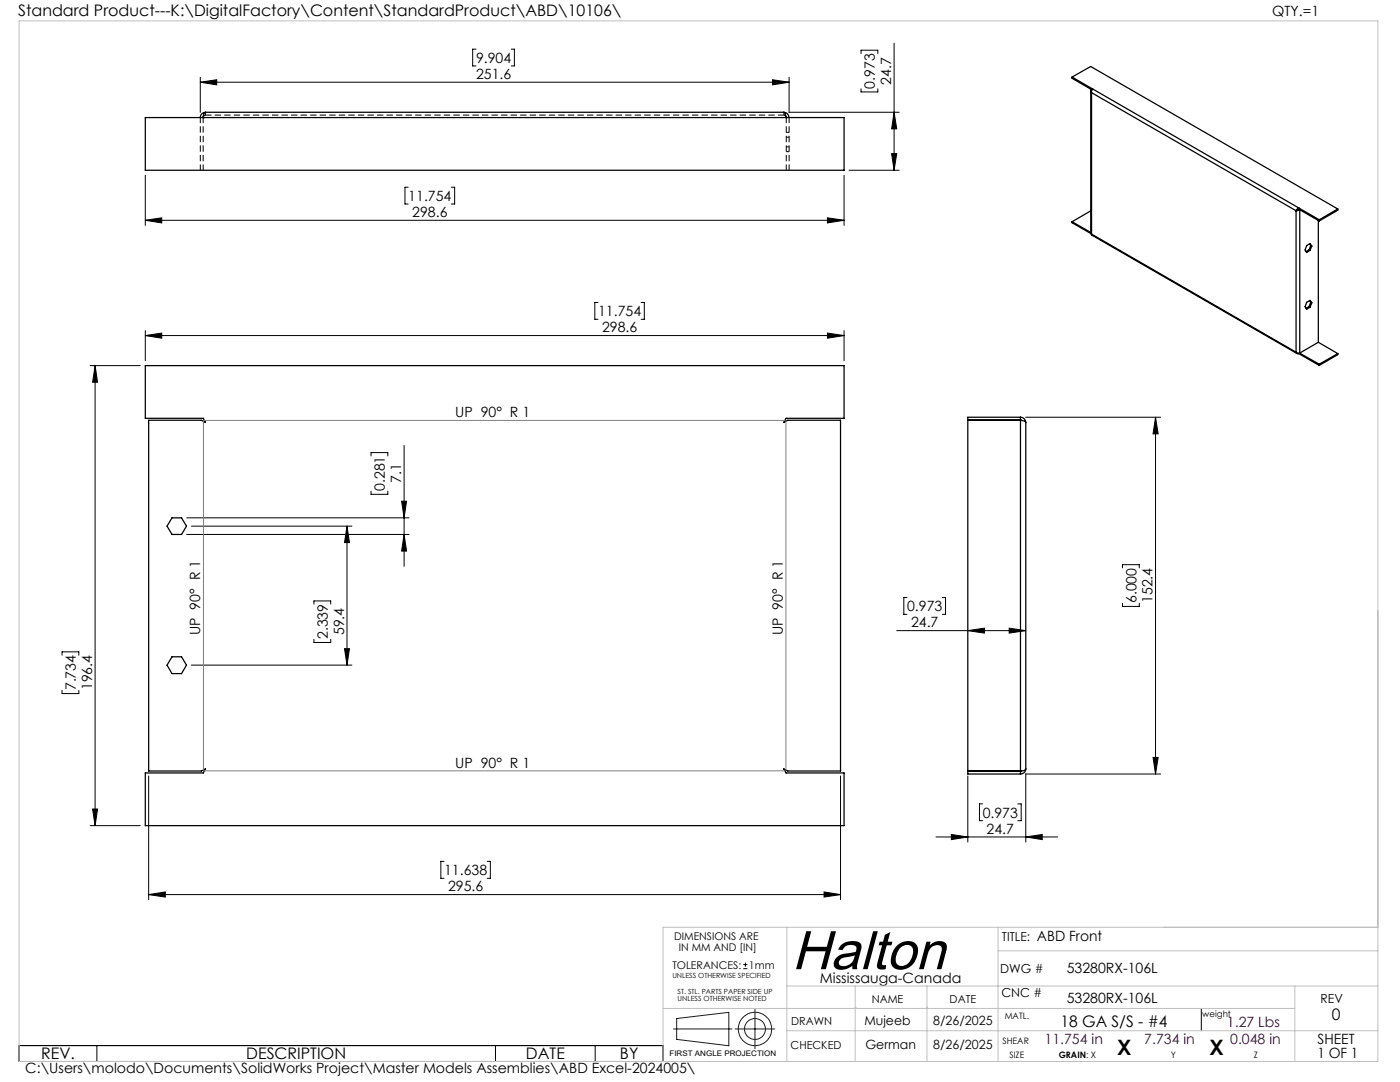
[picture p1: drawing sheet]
<svg xmlns="http://www.w3.org/2000/svg" width="279mm" height="216mm" viewBox="0 0 279 216" stroke-linecap="round" stroke-linejoin="round" font-family="sans-serif">
<g fill="none" stroke="#000" stroke-width=".25">
<path d="M214 15.4l49.3 28.5M214 15.4l3.7-2.1 49.3 28.4M214 15.4v.2l3.8 2.3M217.7 18.2v28.4M217.8 17.9l-.1 .2 .1 .4M217.8 17.9h.1M217.8 18.5l40.9 23.6M217.8 18.5v28.2M218.1 17.7l-.3 .4v.4M29 23.5h139.5v10.5h-139.5zM40.6 23.2l-.1 .3M40.6 23.5h.1"/>
<path d="M41 22.4l-.4 .4v.7M41 22.4a1.02 1.02 0 0 0-1 1.1M41 22.4h115.4M156.4 22.4l.3 .4 .2 .7M156.4 22.4a1.06 1.06 0 0 1 1.1 1.1M156.8 23.2l.1 .3M156.9 23.5h.1M214 44.2v.2l3.7 2.2M214 44.2l3.7 2.2M217.7 42.1l-3.7 2.1M217.7 42.1h.1M217.7 46.6l.1 .1"/>
<path d="M217.8 46.7v.2l41.1 23.7M217.8 46.7l40.9 23.6M258.7 42.1v28.2M258.9 41.9l-.2 .2M259.2 41.7l-.3 .2M259.2 41.7v-.2l-.5 .6M259.2 41.7h.1M259.2 41.7l4.1 2.4M259.2 41.7l.2 .2M259.4 41.9l-.7 .2M259.4 41.8v28.6M261.3 49.8l.1 .2"/>
<path d="M261.3 49.8l-.6 .4M261.4 48.6l.2 .4M261.4 60l.2 .3M261.6 49l.2 .1M261.6 49l-.3 .8M261.8 49.1l-.4 .9M261.8 49.1l-.4-.5-.6 .4-.3 .9 .3 .5 .6-.4M263.1 44v24.3M263.3 43.9v.2M267 41.7l-3.7 2.2M267 41.7v.2l-3.7 2.2M29 73h139.5v10.5h-11.6l-.5 .8 .8-.4h10.5v69.9h-10.5l-.8-.4 .5 .8h11.6v10.5h-139.5v-10.5h11.6l.4-.8-.8 .4h-10.5v-69.9h10.5l.8 .4-.4-.8h-11.6z"/>
<path d="M258.7 70.3l.2 .1h.5M258.7 70.3l.2 .3h.3M259.2 70.5v.1M259.2 70.6l4.1 2.3M259.4 70.4l3.9 2.3M261.3 61.2l.1 .1M261.3 61.2l-.6 .3M261.6 60.3l.2 .1M261.6 60.3l-.3 .9M261.8 60.4l-.4-.5-.6 .4-.3 .9 .3 .5 .6-.4M261.8 60.4l-.4 .9M263.1 68.3l-3.7 2.1"/>
<path d="M263.1 68.3l3.9 2.3M263.3 72.7v.2M267 70.6v.2l-3.7 2.1M267 70.6l-3.7 2.1M193.1 83.8l10.8 .1M193.1 83.9h10.6M203.7 83.9l.7 .1 .3 .3M203.7 83.3a1.02 1.02 0 0 1 1 1M203.7 83.9h.1M203.7 83.3h-10.6v71.1h10.6M203.7 83.3v71.1M204.7 84.3v69.1"/>
<path d="M34.3 103.3h1.9l1 1.7-1 1.6h-1.9l-1-1.6zM34.3 131.1h1.9l1 1.6-1 1.7h-1.9l-1-1.7zM193.1 153.8h10.6M203.7 153.8h.1M203.9 153.8l-.2 .1M204.7 153.4l-.3 .3-.7 .1M204.7 153.4a1.06 1.06 0 0 1-1 1"/>
</g>
<path d="M40.6 23.4h.1M156.9 23.4h.1" fill="none" stroke="#000" stroke-width=".2" stroke-dasharray="1.3 .6"/>
<path d="M41 23l-.4 .2M41 22.4v.6M156.4 22.4v.6M156.9 23.2l-.5-.2M157.5 27.4h-.6M157.5 29.3h-.6M157.5 30.3h-.6M157.5 26.4h-.6" fill="none" stroke="#000" stroke-width=".2" stroke-dasharray="1.3 .6" stroke-linecap="butt"/>
<path d="M40 23.4v10.5M40.5 23.4v10.5M41 23h115.4M156.9 23.4v10.5M157.5 23.4v10.5" fill="none" stroke="#000" stroke-width=".2" stroke-dasharray="1.3 .6" stroke-dashoffset=".1" stroke-linecap="butt"/>
<path d="M156.4 23l.3 .1 .2 .3" fill="none" stroke="#000" stroke-width=".2" stroke-dasharray="1.3 .6" stroke-dashoffset=".3" stroke-linecap="butt"/>
<path d="M40.6 23.4l.1-.3 .3-.1" fill="none" stroke="#000" stroke-width=".2" stroke-dasharray="1.3 .6" stroke-dashoffset=".4" stroke-linecap="butt"/>
<g fill="none" stroke="#000" stroke-width=".2">
<path d="M40 16.4l3.3-.5v1zM40 15.4v7M40 16.4h117.5M95 9.8h-.7v3.4h.7M102 9.8h.7v3.4h-.7M154.2 15.9l3.3 .5-3.3 .5zM157.5 15.4v7M171.8 10.7v-.7h3.4v.7M171.8 17.7v.6h3.4v-.6M178.4 8.6v25.4M29 35v10M81.5 37.4h-.7v3.3h.7"/>
<path d="M90.1 37.4h.6v3.3h-.6M157.4 22.4h22.1M168.5 35v10M169.4 34h10.1M177.9 30.7h1.1l-.6 3.3zM178.4 22.4l.6 3.3h-1.1zM29 44l3.3-.5v1zM29 44h139.5M165.1 43.5l3.4 .5-3.4 .5zM18 73h10M19 73l.5 3.3h-1zM19 73v91.7"/>
<path d="M29 67l3.3-.5v1zM29 66v6M29 67h139.5M119.3 60.4h-.6v3.3h.6M128 60.4h.6v3.3h-.6M165.1 66.5l3.4 .5-3.4 .5zM168.5 66v6M74 91v-.7h3.4v.7M74 98v.6h3.4v-.6M80.6 88.9v24.1M204.7 83.3h26.9M230.6 83.3l.5 3.3h-1z"/>
<path d="M230.6 83.3v71.1M37.3 106.6h44.3M37.3 103.3h44.3M38.2 105h32M69.3 105l.4 3.3h-.9zM69.3 105v27.7M80.2 100h.9l-.5 3.3zM80.6 106.6l.5 3.4h-.9zM181 119.2h-.6v3.4h.6M188.1 119.2h.6v3.4h-.6M224 113.3v-.6h3.4v.6M12.4 130.7v-.6h3.3v.6"/>
<path d="M12.4 137.8v.6h3.3v-.6M38.2 132.7h32M62.7 120.5v-.6h3.3v.6M62.7 127.6v.6h3.3v-.6M68.8 129.4h.9l-.4 3.3zM179 125.8h25.7M193.1 125.8l3.4-.5v1zM201.4 125.3l3.3 .5-3.3 .5zM224 120.4v.6h3.4v-.6M29.7 154.8v24.7M167.7 154.8v24.7M193.1 154.8v13.2"/>
<path d="M204.7 154.4h26.9M204.7 154.4v13.6M230.1 151.1h1l-.5 3.3zM18 164.7h10M18.5 161.4h1l-.5 3.3zM29.7 178.5l3.3-.5v1zM29.7 178.5h138M88.6 171.9h-.6v3.4h.6M97.2 171.9h.7v3.4h-.7M164.5 178l3.2 .5-3.2 .5zM186.8 167h24.3M189.9 166.5l3.2 .5-3.2 .5z"/>
<path d="M196.1 160.4h-.6v3.4h.6M203.1 160.4h.7v3.4h-.7M204.7 167l3.3-.5v1zM148.3 193.3h.9M148.3 192.5h.9M148.8 192.1v.8M3.8 208.6h128.5v3.2h-128.5zM19.3 208.6v3.2M98.9 208.6v3.2M118.8 208.6v3.2M239.7 201.2v4.5"/>
</g>
<g fill="none" stroke="#191924" stroke-width=".2">
<path d="M134.4 205.3h11.7M135 203.2l10.5-1.2v6.7l-10.5-1.3zM146.7 205.3h7.9M150.7 201.4v7.9"/>
<circle cx="150.7" cy="205.3" r="2.09"/>
<circle cx="150.7" cy="205.3" r="3.3"/>
</g>
<path d="M40.6 84.1v69.5M40.8 83.9h115.8M156.8 84.1v69.5M40.8 153.8h115.8" fill="none" stroke="#808080" stroke-width=".2"/>
<path d="M3.8 4.2h271.2v207.6h-271.2zM157 196.7h118M157 185v26.8M170.7 196.7v15.1M185 196.7v15.1M199.2 185v26.8M199.2 189.7h75.8M258.4 196.7v15.1M275 185h-142.7v26.8M132.3 201.2h126.1M157 205.7h118M170.7 201h.1" fill="none" stroke="#c0c0c0" stroke-width=".2"/>
<g fill="#000">
<path d="M178.4 22.4l.6 3.3h-1.1zM177.9 30.7h1.1l-.6 3.3z"/>
<path d="M29 44l3.3-.5v1zM165.1 43.5l3.4 .5-3.4 .5zM40 16.4l3.3-.5v1zM154.2 15.9l3.3 .5-3.3 .5z"/>
<path d="M19 73l.5 3.3h-1zM18.5 161.4h1l-.5 3.3z"/>
<path d="M29 67l3.3-.5v1zM165.1 66.5l3.4 .5-3.4 .5zM29.7 178.5l3.3-.5v1zM164.5 178l3.2 .5-3.2 .5z"/>
<path d="M230.6 83.3l.5 3.3h-1zM230.1 151.1h1l-.5 3.3z"/>
<path d="M80.6 106.6l.5 3.4h-.9zM80.2 100h.9l-.5 3.3zM68.8 129.4h.9l-.4 3.3zM69.3 105l.4 3.3h-.9z"/>
<path d="M204.7 167l3.3-.5v1zM189.9 166.5l3.2 .5-3.2 .5zM201.4 125.3l3.3 .5-3.3 .5zM193.1 125.8l3.4-.5v1z"/>
</g>
<text font-size="11" x="158" y="193.4">Halton</text>
<g font-size="4.2">
<text x="223" y="210.4">X</text>
<text x="241.4" y="210.4">X</text>
</g>
<g font-size="3.2">
<text x="3.6" y="3.3">Standard Product---K:\DigitalFactory\Content\StandardProduct\ABD\10106\</text>
<text x="265.8" y="203.5">0</text>
<text x="211.6" y="204.9">18 GA S/S - #4</text>
<text x="8.2" y="211.4">REV.</text>
<text x="49.2" y="211.4">DESCRIPTION</text>
<text x="105" y="211.4">DATE</text>
<text x="123.7" y="211.4">BY</text>
</g>
<g font-size="2.8">
<text x="253.9" y="3.3">QTY.=1</text>
<text x="95" y="12.5">9.904</text>
<text x="95" y="15.8">251.6</text>
<text x="174.6" y="17.7" transform="rotate(-90 174.6 17.7)">0.973</text>
<text x="177.9" y="16.9" transform="rotate(-90 177.9 16.9)">24.7</text>
<text x="81.5" y="40.1">11.754</text>
<text x="82.3" y="43.3">298.6</text>
<text x="119.4" y="63.1">11.754</text>
<text x="120.2" y="66.3">298.6</text>
<text x="90.9" y="83.2">UP 90° R 1</text>
<text x="76.8" y="98" transform="rotate(-90 76.8 98)">0.281</text>
<text x="80.1" y="96.4" transform="rotate(-90 80.1 96.4)">7.1</text>
<text x="181" y="122">0.973</text>
<text x="181.8" y="125.2">24.7</text>
<text x="226.8" y="120.3" transform="rotate(-90 226.8 120.3)">6.000</text>
<text x="230" y="120.3" transform="rotate(-90 230 120.3)">152.4</text>
<text x="40" y="126.7" transform="rotate(-90 40 126.7)">UP 90° R 1</text>
<text x="65.4" y="127.6" transform="rotate(-90 65.4 127.6)">2.339</text>
<text x="68.7" y="126.8" transform="rotate(-90 68.7 126.8)">59.4</text>
<text x="156.2" y="126.7" transform="rotate(-90 156.2 126.7)">UP 90° R 1</text>
<text x="15.1" y="137.7" transform="rotate(-90 15.1 137.7)">7.734</text>
<text x="18.4" y="137.7" transform="rotate(-90 18.4 137.7)">196.4</text>
<text x="90.9" y="153.2">UP 90° R 1</text>
<text x="196.1" y="163.1">0.973</text>
<text x="196.9" y="166.4">24.7</text>
<text x="88.6" y="174.6">11.638</text>
<text x="89.4" y="177.9">295.6</text>
<text x="206.9" y="187.8">ABD Front</text>
<text x="163.6" y="196.1">Mississauga-Canada</text>
<text x="212.9" y="194.1">53280RX-106L</text>
<text x="212.9" y="200.1">53280RX-106L</text>
<text x="263" y="208.3">SHEET</text>
<text x="5" y="214.1">C:\Users\molodo\Documents\SolidWorks Project\Master Models Assemblies\ABD Excel-2024005\</text>
<text x="262.9" y="211.1">1 OF 1</text>
</g>
<g font-size="2.8" fill="#400040">
<text x="208.5" y="208.3">11.754 in</text>
<text x="228.4" y="208.3">7.734 in</text>
<text x="244.9" y="204.9">1.27 Lbs</text>
<text x="245.5" y="208.3">0.048 in</text>
</g>
<g font-size="2.5">
<text x="200" y="187.8">TITLE:</text>
<text x="199.6" y="194.1">DWG #</text>
<text x="199.9" y="198.9">CNC #</text>
<text x="263.5" y="200.1">REV</text>
<text x="172.5" y="204.6">Mujeeb</text>
<text x="172.7" y="209.3">German</text>
<text x="186.2" y="204.6">8/26/2025</text>
<text x="186.2" y="209.3">8/26/2025</text>
</g>
<g font-size="2.2">
<text x="174" y="200.1">NAME</text>
<text x="189.5" y="200.1">DATE</text>
<text x="157.8" y="209.3">CHECKED</text>
<text x="157.9" y="204.6">DRAWN</text>
</g>
<g font-size="2.1">
<text x="134.5" y="187.6">DIMENSIONS ARE</text>
<text x="135.5" y="189.7">IN MM AND [IN]</text>
<text x="134.2" y="193.3">TOLERANCES:</text>
<text x="149.5" y="193.3">1mm</text>
</g>
<g font-size="1.8">
<text x="200.5" y="203.3">MATL.</text>
<text x="240" y="202.8">weight</text>
<text x="200.1" y="208.3">SHEAR</text>
<text x="201.5" y="211.1">SIZE</text>
<text x="211.3" y="211.1">GRAIN: X</text>
<text x="233.7" y="211.1">Y</text>
<text x="250.2" y="211.1">Z</text>
</g>
<text font-size="1.5" x="133.6" y="210.7">FIRST ANGLE PROJECTION</text>
<g font-size="1.4">
<text x="134.2" y="195.1">UNLESS OTHERWISE SPECIFIED</text>
<text x="135.2" y="198.3">ST. STL. PARTS PAPER SIDE UP</text>
<text x="135.2" y="199.7">UNLESS OTHERWISE NOTED</text>
</g>
</svg>
